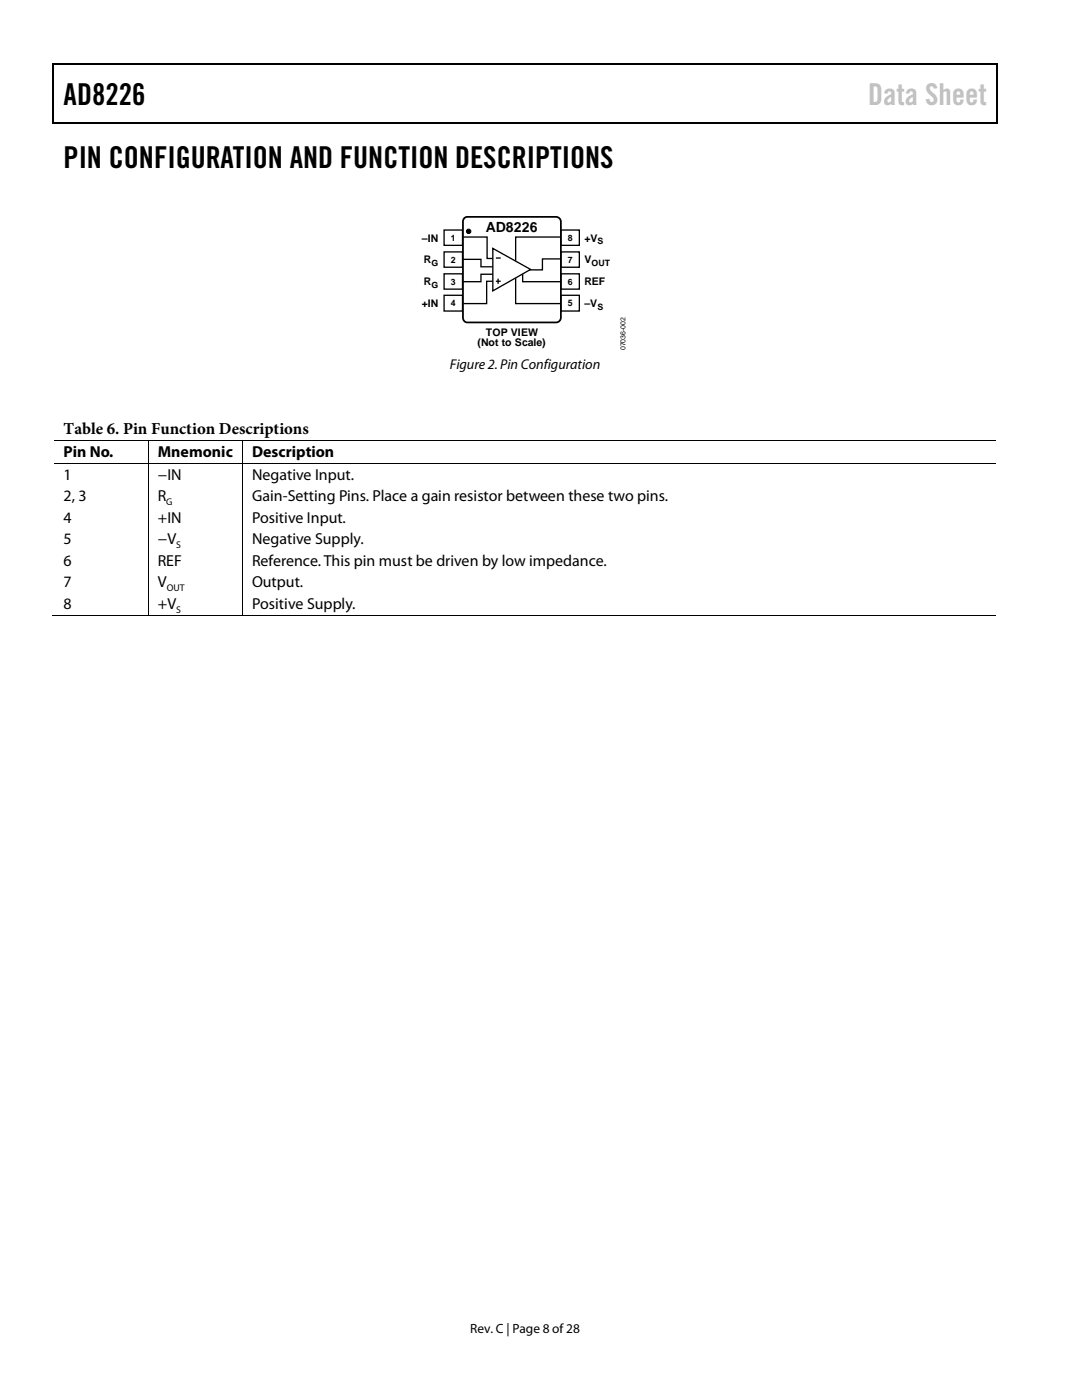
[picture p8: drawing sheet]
<svg xmlns="http://www.w3.org/2000/svg" width="216mm" height="279mm" viewBox="0 0 216 279" stroke-linecap="round" stroke-linejoin="round" font-family="sans-serif">
<path d="M10.5 12.7h.3v1h-.3zM10.5 12.7h.3v.3h-.3zM133.3 12.7h.3v.3h-.3zM198.8 12.7h.2v1h-.2zM198.8 12.7h.2v.3h-.2zM10.5 24.4h.3v.2h-.3zM133.1 24.4h.2v.2h-.2zM198.8 24.4h.2v.2h-.2z" fill="#000"/>
<path d="M10.7 13.7v10.7M10.8 12.8h122.5M133.6 12.8h65.2M198.9 13.7v10.7M10.8 24.5h188" fill="none" stroke="#000" stroke-width=".25"/>
<path d="M92.3 51.8h3.7v1.4h2.3M92.4 47.3h4.8v4.3h2.4M98.3 54.7h-2.3v1.5h-3.6M99.7 56.1h-2.6v4.5h-4.6M112 51.7h-3.8v2.2h-4.4" fill="none" stroke="#000" stroke-width=".26"/>
<path d="M98.3 49.6l7.6 4.2-7.6 4.3z" fill="#fff"/>
<path d="M98.3 49.6l7.6 4.2-7.6 4.3zM98.9 56.1h1M98.9 51.5h1M99.4 55.6v1.1M102.9 55.5v5.1h9M104.3 54.7v1.5h7.6M111.9 47.3h-9v4.7" fill="none" stroke="#000" stroke-width=".26"/>
<path d="M88.6 45.9h3.7v3.1h-3.7z" fill="#fff"/>
<path d="M88.6 45.9h3.7v3.1h-3.7z" fill="none" stroke="#000" stroke-width=".26"/>
<path d="M88.6 50.3h3.7v3h-3.7z" fill="#fff"/>
<path d="M88.6 50.3h3.7v3h-3.7z" fill="none" stroke="#000" stroke-width=".26"/>
<path d="M88.6 54.6h3.7v3.1h-3.7z" fill="#fff"/>
<path d="M88.6 54.6h3.7v3.1h-3.7z" fill="none" stroke="#000" stroke-width=".26"/>
<path d="M88.6 58.9h3.7v3.2h-3.7z" fill="#fff"/>
<path d="M88.6 58.9h3.7v3.2h-3.7z" fill="none" stroke="#000" stroke-width=".26"/>
<path d="M111.9 45.9h3.7v3.1h-3.7z" fill="#fff"/>
<path d="M111.9 45.9h3.7v3.1h-3.7z" fill="none" stroke="#000" stroke-width=".26"/>
<path d="M111.9 50.3h3.7v3h-3.7z" fill="#fff"/>
<path d="M111.9 50.3h3.7v3h-3.7z" fill="none" stroke="#000" stroke-width=".26"/>
<path d="M111.9 54.6h3.7v3.1h-3.7z" fill="#fff"/>
<path d="M111.9 54.6h3.7v3.1h-3.7z" fill="none" stroke="#000" stroke-width=".26"/>
<path d="M111.9 58.9h3.7v3.2h-3.7z" fill="#fff"/>
<path d="M111.9 58.9h3.7v3.2h-3.7z" fill="none" stroke="#000" stroke-width=".26"/>
<path d="M92.6 43.6l.7-.3h17.7a.97 .97 0 0 1 .9 .9v19.2a.97 .97 0 0 1-.9 .9h-17.7a.9 .9 0 0 1-.9-.9v-19.2z" fill="none" stroke="#000" stroke-width=".35"/>
<g fill="#000">
<path d="M29.5 87.9h.2v.2h-.2zM29.5 92.5h.2v.1h-.2zM48.3 87.9h.2v.2h-.2zM48.3 92.5h.2v.1h-.2zM29.5 122.7h.2v.2h-.2zM48.3 122.7h.2v.2h-.2z"/>
<circle cx="93.5" cy="46.2" r=".44"/>
</g>
<g fill="none" stroke="#000" stroke-width=".2">
<path d="M10.8 88h18.7M10.8 92.5h18.7M29.6 88.1v4.4M29.6 92.6v30.1M29.7 88h18.6M29.7 92.5h18.6M48.4 88.1v4.4M48.4 92.6v30.1M48.5 88h150.3M48.5 92.5h150.3M10.5 122.8h19M29.7 122.8h18.6"/>
<path d="M48.5 122.8h150.3"/>
<circle cx="93.5" cy="46.2" r=".44"/>
</g>
<path d="M105.5 42.4h5.3" fill="none" stroke="#fff" stroke-width=".35"/>
<g font-size="6">
<text x="12.7" y="20.9">AD8226</text>
<text x="12.7" y="33.6">PIN CONFIGURATION AND FUNCTION DESCRIPTIONS</text>
</g>
<text font-size="6" fill="#c1c1c1" x="173.2" y="20.9">Data Sheet</text>
<text font-size="3.3" x="12.7" y="86.7">Table 6. Pin Function Descriptions</text>
<g font-size="3.2">
<text x="12.7" y="91.3">Pin No.</text>
<text x="12.7" y="95.8">1</text>
<text x="31.5" y="91.3">Mnemonic</text>
<text x="31.5" y="95.8">−IN</text>
<text x="50.3" y="91.3">Description</text>
<text x="50.3" y="95.8">Negative Input.</text>
<text x="12.7" y="100">2, 3</text>
<text x="31.5" y="100">R</text>
<text x="50.3" y="100">Gain-Setting Pins. Place a gain resistor between these two pins.</text>
<text x="12.7" y="104.4">4</text>
<text x="31.5" y="104.4">+IN</text>
<text x="50.3" y="104.4">Positive Input.</text>
<text x="12.7" y="108.6">5</text>
<text x="12.7" y="112.9">6</text>
<text x="31.5" y="108.6">−V</text>
<text x="31.5" y="112.9">REF</text>
<text x="50.3" y="108.6">Negative Supply.</text>
<text x="50.3" y="112.9">Reference. This pin must be driven by low impedance.</text>
<text x="12.7" y="117.2">7</text>
<text x="31.5" y="117.2">V</text>
<text x="50.3" y="117.2">Output.</text>
<text x="12.7" y="121.5">8</text>
<text x="31.5" y="121.5">+V</text>
<text x="50.3" y="121.5">Positive Supply.</text>
</g>
<g font-size="2.8">
<text x="96.9" y="46.3">AD8226</text>
<text x="89.7" y="73.7">Figure 2. Pin Configuration</text>
</g>
<text font-size="2.7" x="93.8" y="266">Rev. C | Page 8 of28</text>
<g font-size="2.1">
<text x="84.2" y="48.2">–IN</text>
<text x="84.6" y="52.6">R</text>
<text x="116.6" y="52.6">V</text>
<text x="116.6" y="48.2">+V</text>
<text x="84.6" y="56.9">R</text>
<text x="116.6" y="56.9">REF</text>
<text x="84.1" y="61.3">+IN</text>
<text x="116.6" y="61.3">–V</text>
<text x="95.3" y="69.1">(Not to Scale)</text>
<text x="96.9" y="67">TOP VIEW</text>
</g>
<g font-size="1.9">
<text x="33.2" y="100.8">G</text>
<text x="35.2" y="109.3">S</text>
<text x="33.3" y="117.9">OUT</text>
<text x="35.2" y="122.3">S</text>
</g>
<g font-size="1.7">
<text x="86.1" y="53.1">G</text>
<text x="90" y="48.1">1</text>
<text x="90" y="52.5">2</text>
<text x="113.3" y="52.5">7</text>
<text x="113.3" y="48.1">8</text>
<text x="118" y="53.1">OUT</text>
<text x="119.3" y="48.7">S</text>
<text x="86.1" y="57.5">G</text>
<text x="90" y="56.8">3</text>
<text x="113.3" y="56.8">6</text>
<text x="90" y="61.2">4</text>
<text x="113.3" y="61.2">5</text>
<text x="119.2" y="61.8">S</text>
</g>
<text font-size="1.4" x="124.8" y="69.9" transform="rotate(-90 124.8 69.9)">07036-002</text>
</svg>
